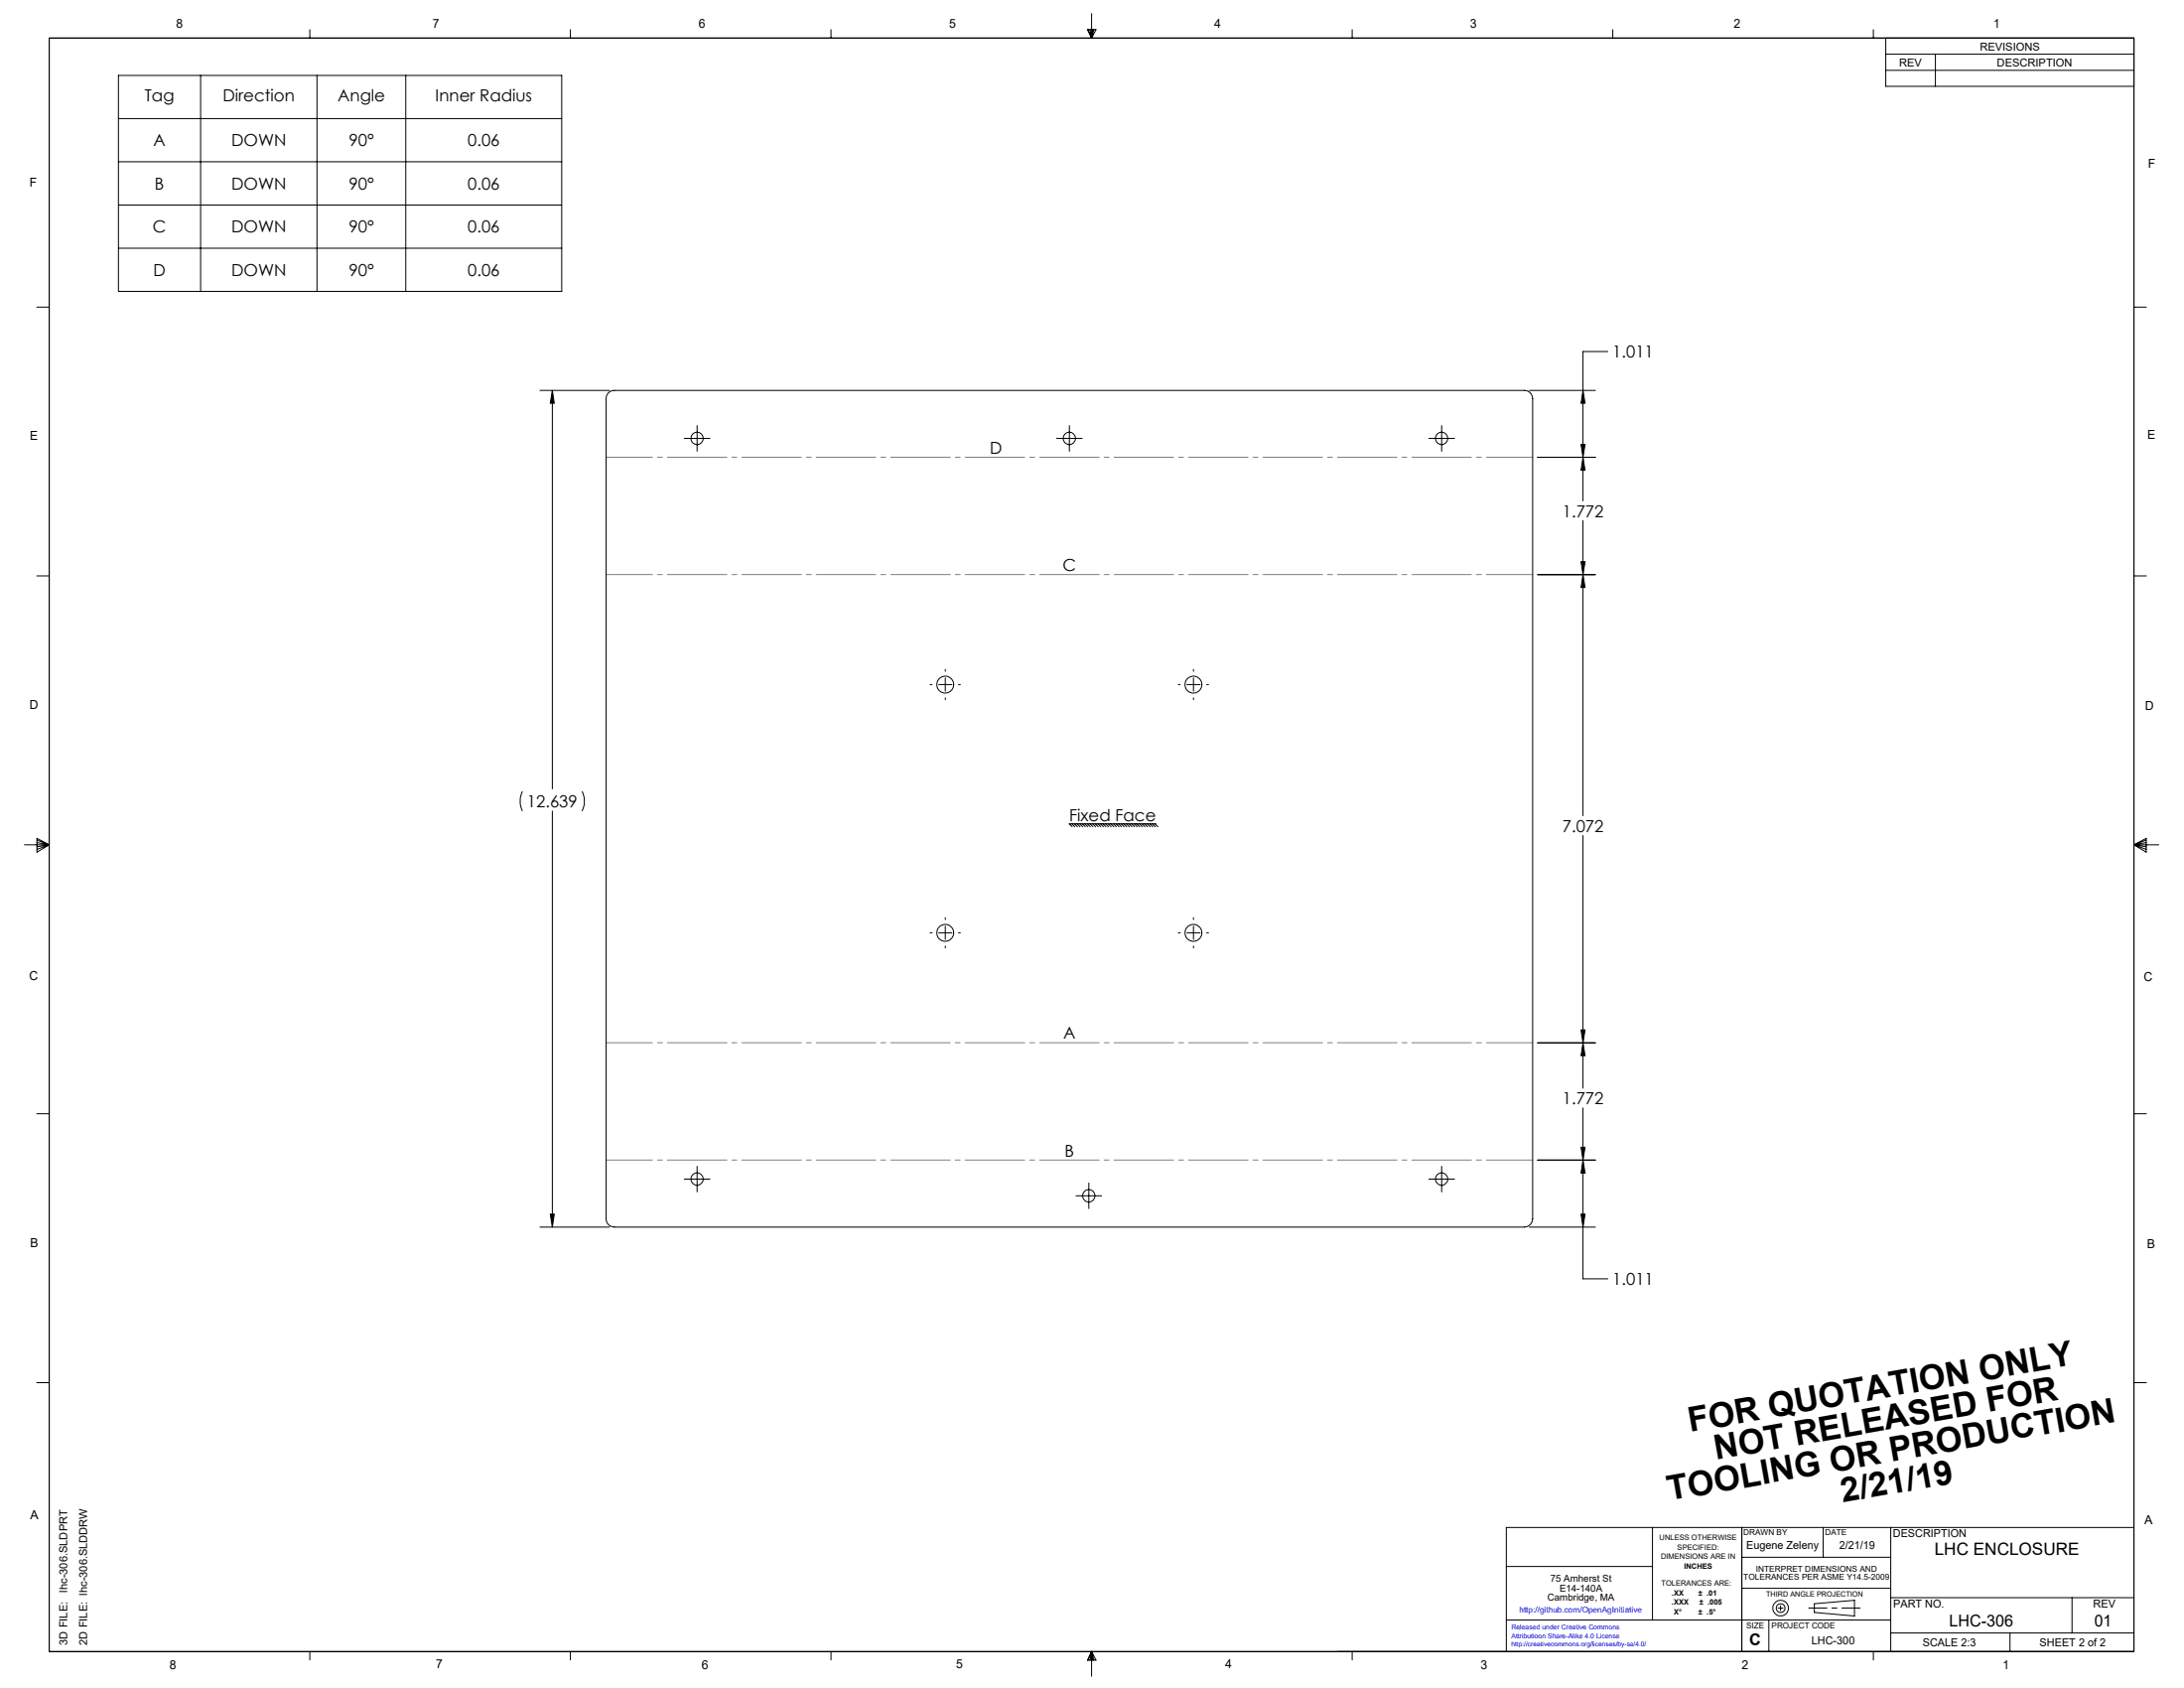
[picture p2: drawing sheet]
<svg xmlns="http://www.w3.org/2000/svg" width="559mm" height="432mm" viewBox="0 0 559 432" stroke-linecap="round" stroke-linejoin="round" font-family="sans-serif">
<g fill="none" stroke="#000" stroke-width=".25">
<path d="M12.6 9.7h533.4v412.8h-533.4zM30.3 19.3h113.4v55.2h-113.4zM51.3 19.3v55.2M79.3 7.6v2.1M81.1 19.3v55.2M103.8 19.3v55.2M145.9 7.6v2.1M212.6 7.6v2.1M278.2 7.6h2.2l-1.1 2.1zM278.4 7.6l.9 2.1M278.9 7.6l.4 2.1M279.3 3.5v6.2"/>
<path d="M279.6 7.6l-.3 2.1M279.9 7.6l-.6 2.1M346 7.6v2.1M412.6 7.6v2.1M479.3 7.6v2.1M482.5 9.7v12.4h63.5M482.5 18h63.5M482.5 13.9h63.5M495.2 13.9v8.2M30.3 30.3h113.4M30.3 41.4h113.4M30.3 52.5h113.4"/>
<path d="M9.4 78.6h3.2M30.3 63.5h113.4M546 78.6h3.2M138.1 99.9h17.8M141.3 99.9v101.9M141.3 99.9l.5 3.3h-1zM391.3 99.9h16.9M405 99.9l.6 3.3h-1.1zM411.4 89.9h-6.4v38.2M155.7 100.5l.7-.5 .8-.1h232.8a2.11 2.11 0 0 1 2.1 2.1v209.8a2.17 2.17 0 0 1-2.1 2.1h-232.8a2.11 2.11 0 0 1-2.1-2.1v-209.8l.1-.8zM175.1 112.1h6.5M178.4 108.9v6.5"/>
<path d="M270.3 112.1h6.6M273.6 108.9v6.5M365.6 112.1h6.5M368.9 108.9v6.5M393.4 117h14.8M404.5 113.7h1.1l-.6 3.3zM405 117l.6 3.3h-1.1zM405 133.2v75.5M9.4 147.3h3.2M393.4 147h14.8M404.5 143.7h1.1l-.6 3.3zM405 147l.6 3.3h-1.1z"/>
<path d="M546 147.3h3.2M238 175.1h.5M240.2 175.1h3.4M241.9 171.2v.5M241.9 173.4v3.4M241.9 178.5v.5M245.3 175.1h.4M301.5 175.1h.5M303.7 175.1h3.4M305.4 171.2v.5M305.4 173.4v3.4M305.4 178.5v.5"/>
<path d="M308.8 175.1h.4M6.2 216.1h6.4M9.5 214.5l3.1 1.6-3.1 1.9zM9.5 214.9l3.1 1.2M9.5 215.5l3.1 .6M12.6 216.1l-3.1 1.2M12.6 216.1l-3.1 .5M133.7 202.4l-.6 2v1.4l.6 1.7M141.3 207.5v106.4M148.9 202.4l.6 2v1.4l-.6 1.7M274.2 210.7l.8 .8M274.9 210.7l.8 .8"/>
<path d="M275.6 210.7l.7 .8M276.3 210.7l.7 .8M276.9 210.7l.8 .8M277.6 210.7l.7 .8M278.2 210.7l.8 .8M278.9 210.7l.7 .8M279.6 210.7l.7 .8M280.2 210.7l.8 .8M280.9 210.7l.8 .8M281.6 210.7l.7 .8M282.2 210.7l.8 .8M282.9 210.7l.7 .8"/>
<path d="M283.6 210.7l.7 .8M284.2 210.7l.8 .8M284.9 210.7l.7 .8M285.6 210.7l.7 .8M286.2 210.7l.7 .8M286.9 210.7l.7 .8M287.5 210.7l.8 .8M288.2 210.7l.8 .8M288.9 210.7l.7 .8M289.6 210.7l.7 .8M290.2 210.7l.8 .8M290.9 210.7l.7 .8"/>
<path d="M291.5 210.7l.8 .8M292.2 210.7l.7 .8M292.9 210.7l.7 .8M293.5 210.7l.8 .8M294.2 210.7l.8 .8M294.9 210.7l.7 .8M295.5 210.7l.8 .8M295.8 210.7h-22.2l.7 .8M405 213.7v64.7M546 216.1h6.3M546 216.1l3.1 .5M546 216.1l3.1 1.2"/>
<path d="M546 216.1l3.1-1.6v3.5zM549.1 215.5l-3.1 .6M549.1 214.9l-3.1 1.2M238 238.6h.5M240.2 238.6h3.4M241.9 234.7v.5M241.9 236.9v3.4M245.3 238.6h.4M301.5 238.6h.5M303.7 238.6h3.4M305.4 234.7v.5M305.4 236.9v3.4"/>
<path d="M308.8 238.6h.4M241.9 242v.5M305.4 242v.5M393.4 266.8h14.8M404.5 263.5h1.1l-.6 3.3zM405 266.8l.6 3.3h-1.1zM9.4 284.9h3.2M178.4 298.3v6.6M368.9 298.3v6.6M393.4 296.8h14.8M404.5 293.5h1.1l-.6 3.3zM405 283.4v43.7h6.4"/>
<path d="M405 296.8l.6 3.3h-1.1zM546 284.9h3.2M138.1 313.9h17.8M140.8 310.6h1l-.5 3.3zM175.1 301.6h6.5M275.3 305.9h6.6M278.6 302.6v6.6M365.6 301.6h6.5M391.3 313.9h16.9M404.5 310.6h1.1l-.6 3.3zM9.4 353.7h3.2M546 353.7h3.2"/>
<path d="M422.8 390.7v23.7M445.7 390.7v31.8M445.7 398.4h38.1M466.5 390.7v7.7M483.8 390.7v31.8M546 390.7h-160.6v31.8M385.4 400.7h37.4M385.4 414.4h98.4M445.7 406.3h38.1M452.6 414.4v8.1M454.9 411.4h1.3M455.6 410.7v1.3"/>
<path d="M464.2 410.2l10.3-.8v4l-10.3-.9zM483.8 408.7h62.2M483.8 417.7h62.2M514.3 417.7v4.8M530.2 408.7v9M79.3 422.5v2.1M145.9 422.5v2.1M212.6 422.5v2.1M279.3 422.5v6.3M279.3 422.5l1.1 2.2h-2.2zM279.3 422.5l.6 2.2M279.3 422.5l-.9 2.2"/>
<path d="M279.3 422.5l-.4 2.2M279.3 422.5l.3 2.2M346 422.5v2.1M479.3 422.5v2.1"/>
<circle cx="178.4" cy="112.1" r="1.58"/>
<circle cx="273.6" cy="112.1" r="1.58"/>
<circle cx="368.9" cy="112.1" r="1.58"/>
<circle cx="241.8" cy="175.1" r="2.17"/>
<circle cx="305.3" cy="175.1" r="2.17"/>
<circle cx="241.8" cy="238.6" r="2.17"/>
<circle cx="305.3" cy="238.6" r="2.17"/>
<circle cx="178.4" cy="301.6" r="1.58"/>
<circle cx="278.6" cy="305.9" r="1.59"/>
<circle cx="368.9" cy="301.6" r="1.58"/>
<circle cx="455.6" cy="411.4" r="1.13"/>
<circle cx="455.6" cy="411.4" r="2.01"/>
</g>
<path d="M462.8 411.3h13.1" fill="none" stroke="#000" stroke-width=".25" stroke-dasharray="15.2 1.3 1.3 1.3" stroke-dashoffset="10.6"/>
<path d="M392.2 117h-237.1M392.2 147h-237.1M155.1 266.7h237.1M155.1 296.7h237.1" fill="none" stroke="#808080" stroke-width=".25" stroke-dasharray="15.2 1.3 1.3 1.3" stroke-dashoffset="3.4"/>
<path d="M404.5 310.6h1.1l-.6 3.3zM405 296.8l.6 3.3h-1.1zM404.5 293.5h1.1l-.6 3.3zM405 266.8l.6 3.3h-1.1zM405 147l.6 3.3h-1.1zM404.5 263.5h1.1l-.6 3.3zM404.5 143.7h1.1l-.6 3.3zM405 117l.6 3.3h-1.1zM404.5 113.7h1.1l-.6 3.3zM405 99.9l.6 3.3h-1.1zM141.3 99.9l.5 3.3h-1zM140.8 310.6h1l-.5 3.3z" fill="#000"/>
<g font-size="8.7">
<text x="432.4" y="366.3" transform="rotate(-10 432.4 366.3)">FOR QUOTATION ONLY</text>
<text x="439.1" y="373.5" transform="rotate(-10 439.1 373.5)">NOT RELEASED FOR</text>
<text x="427.1" y="383.9" transform="rotate(-10 427.1 383.9)">TOOLING OR PRODUCTION</text>
<text x="471.5" y="384.4" transform="rotate(-10 471.5 384.4)">2/21/19</text>
</g>
<text font-size="4.4" x="495" y="397.9">LHC ENCLOSURE</text>
<g font-size="4.2">
<text x="37.1" y="25.9">Tag</text>
<text x="57" y="25.9">Direction</text>
<text x="86.4" y="25.9">Angle</text>
<text x="111.4" y="25.9">Inner Radius</text>
<text x="39.3" y="37.4">A</text>
<text x="59.2" y="37.4">DOWN</text>
<text x="89.3" y="37.4">90°</text>
<text x="119.7" y="37.4">0.06</text>
<text x="39.6" y="48.4">B</text>
<text x="59.2" y="48.4">DOWN</text>
<text x="89.3" y="48.4">90°</text>
<text x="119.7" y="48.4">0.06</text>
<text x="39.1" y="59.5">C</text>
<text x="59.2" y="59.5">DOWN</text>
<text x="89.3" y="59.5">90°</text>
<text x="119.7" y="59.5">0.06</text>
<text x="39.3" y="70.5">D</text>
<text x="59.2" y="70.5">DOWN</text>
<text x="89.3" y="70.5">90°</text>
<text x="119.7" y="70.5">0.06</text>
<text x="412.6" y="91.5">1.011</text>
<text x="253.3" y="116">D</text>
<text x="399.8" y="132.2">1.772</text>
<text x="271.9" y="146">C</text>
<text x="134.9" y="206.5">12.639</text>
<text x="273.6" y="210.1">Fixed Face</text>
<text x="399.8" y="212.8">7.072</text>
<text x="272.1" y="265.8">A</text>
<text x="399.8" y="282.5">1.772</text>
<text x="272.4" y="295.8">B</text>
<text x="412.6" y="328.7">1.011</text>
<text x="498.8" y="415.9">LHC-306</text>
<text x="535.9" y="415.9">01</text>
<text x="447.6" y="420.8">C</text>
</g>
<g font-size="3.2">
<text x="45" y="7.2">8</text>
<text x="110.7" y="7.2">7</text>
<text x="178.8" y="7.2">6</text>
<text x="242.9" y="7.2">5</text>
<text x="310.7" y="7.1">4</text>
<text x="376.1" y="7.2">3</text>
<text x="443.6" y="7.2">2</text>
<text x="510" y="7.1">1</text>
<text x="7.6" y="47.7">F</text>
<text x="549.6" y="42.9">F</text>
<text x="7.7" y="112.6">E</text>
<text x="549.4" y="112.3">E</text>
<text x="7.6" y="181.3">D</text>
<text x="548.9" y="181.5">D</text>
<text x="7.5" y="250.8">C</text>
<text x="548.5" y="251">C</text>
<text x="7.8" y="319.1">B</text>
<text x="549.3" y="319.3">B</text>
<text x="7.8" y="388.7">A</text>
<text x="548.7" y="389.8">A</text>
<text x="43.4" y="426.8">8</text>
<text x="111.6" y="426.8">7</text>
<text x="179.5" y="426.8">6</text>
<text x="244.6" y="426.8">5</text>
<text x="313.5" y="426.8">4</text>
<text x="378.8" y="426.9">3</text>
<text x="445.7" y="426.9">2</text>
<text x="512.5" y="426.9">1</text>
</g>
<g font-size="2.8">
<text x="486" y="16.9">REV</text>
<text x="506.6" y="12.8">REVISIONS</text>
<text x="511" y="16.9">DESCRIPTION</text>
<text x="484.4" y="393.3">DESCRIPTION</text>
<text x="446.8" y="396.3">Eugene Zeleny</text>
<text x="470.7" y="396.3">2/21/19</text>
<text x="17.2" y="407.3" transform="rotate(-90 17.2 407.3)">lhc-306.SLDPRT</text>
<text x="484.4" y="411.2">PART NO.</text>
<text x="535.6" y="411.2">REV</text>
<text x="17.2" y="420.8" transform="rotate(-90 17.2 420.8)">3D FILE:</text>
<text x="22.3" y="420.8" transform="rotate(-90 22.3 420.8)">2D FILE: lhc-306.SLDDRW</text>
<text x="463.5" y="420.6">LHC-300</text>
<text x="492" y="421.1">SCALE 2:3</text>
<text x="521.9" y="421.2">SHEET 2 of 2</text>
</g>
<g font-size="2.5">
<text x="396.7" y="404.6">75 Amherst St</text>
<text x="399" y="407">E14-140A</text>
<text x="395.9" y="409.5">Cambridge, MA</text>
</g>
<g font-size="2.1">
<text x="446.1" y="392.7">DRAWN BY</text>
<text x="467" y="392.8">DATE</text>
<text x="446.1" y="404.1">TOLERANCES PER ASME Y14.5-2009</text>
<text x="449.3" y="402">INTERPRET DIMENSIONS AND</text>
<text x="446.8" y="416.5">SIZE</text>
<text x="453.3" y="416.5">PROJECT CODE</text>
</g>
<text font-size="2.1" fill="#00f" x="388.7" y="412.6">http://github.com/OpenAgInitiative</text>
<g font-size="1.9">
<text x="424.6" y="394">UNLESS OTHERWISE</text>
<text x="425" y="398.8">DIMENSIONS ARE IN</text>
<text x="429.2" y="396.4">SPECIFIED:</text>
<text x="430.9" y="401.2">INCHES</text>
<text x="425.1" y="405.8">TOLERANCES ARE:</text>
<text x="427.7" y="408.2">.XX</text>
<text x="427.7" y="410.5">.XXX</text>
<text x="428.3" y="412.9">X°</text>
<text x="434.6" y="408.2">± .01</text>
<text x="434.6" y="412.9">± .5°</text>
<text x="434.8" y="410.5">± .005</text>
<text x="451.9" y="408.3">THIRD ANGLE PROJECTION</text>
</g>
<g font-size="1.7" fill="#00f">
<text x="386.7" y="416.7">Released under Creative Commons</text>
<text x="386.7" y="419">Attributioon Share-Alike 4.0 License</text>
<text x="386.7" y="421.2">http://creativecommons.org/licenses/by-sa/4.0/</text>
</g>
</svg>
